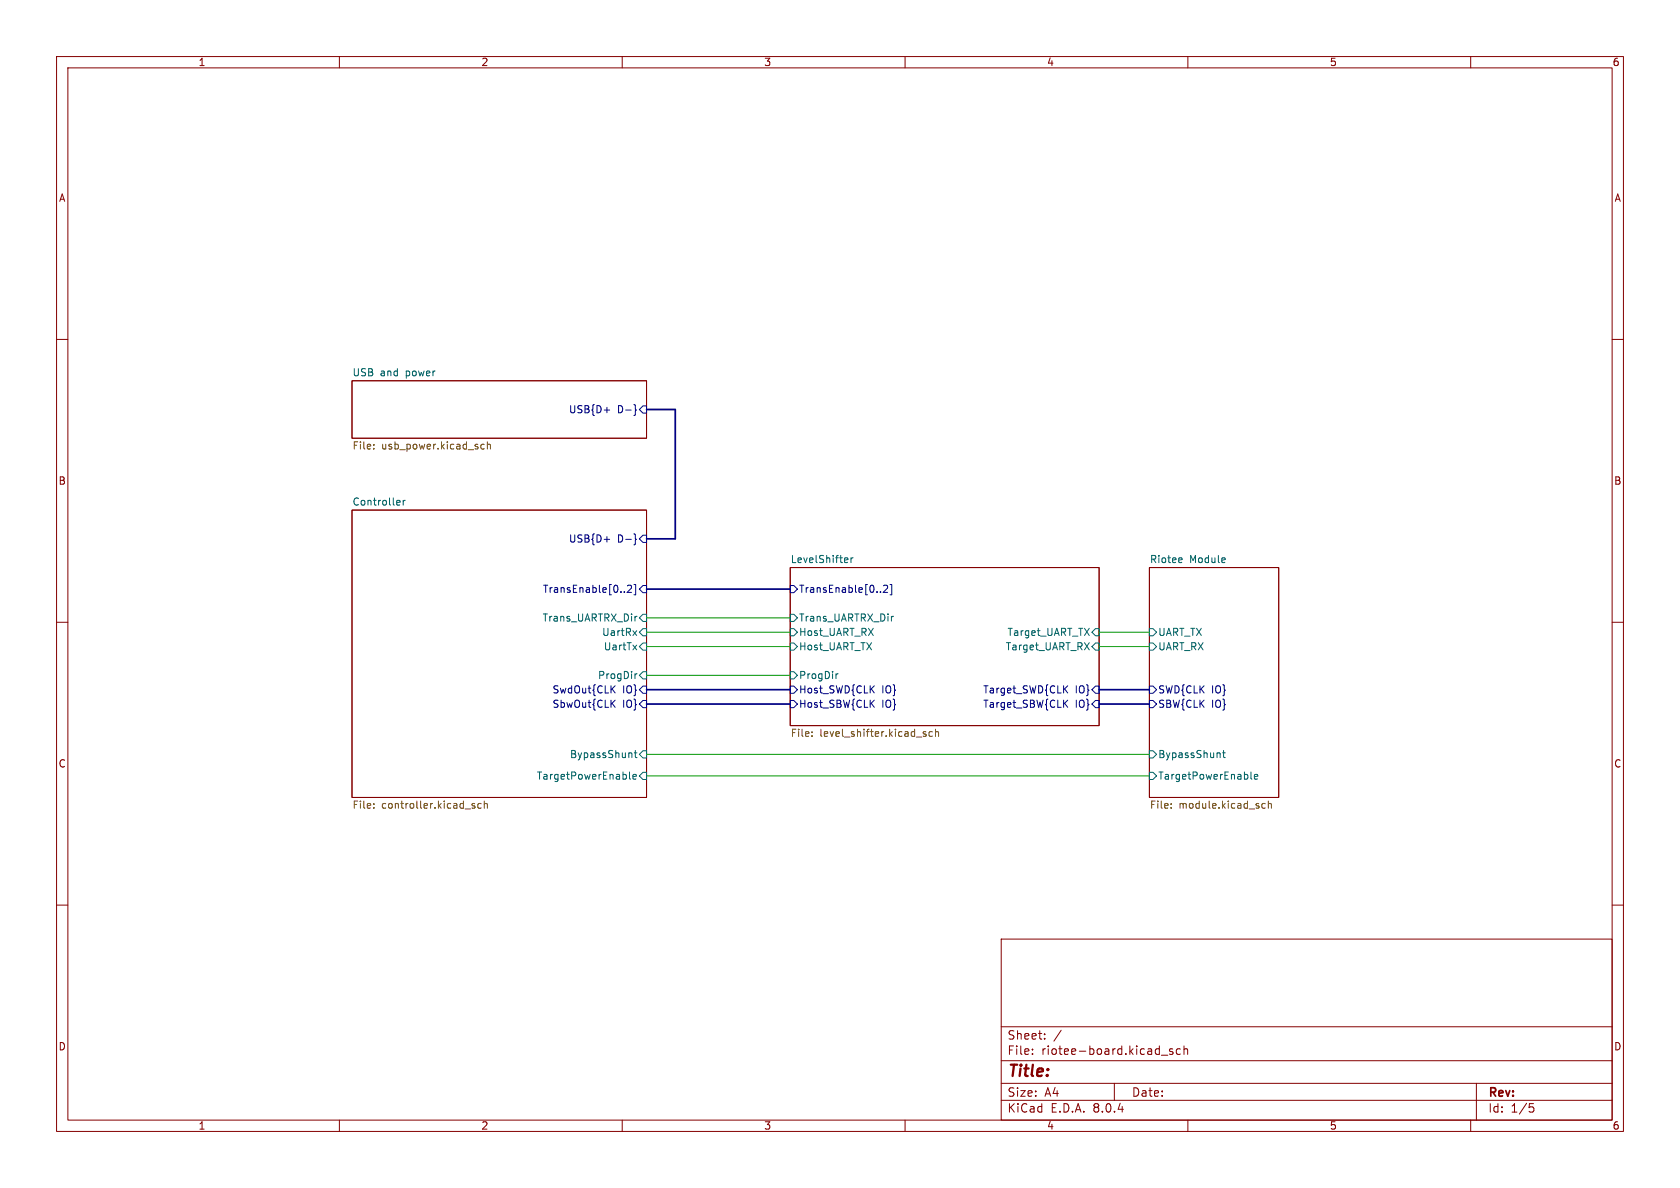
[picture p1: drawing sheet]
<svg xmlns="http://www.w3.org/2000/svg" width="297mm" height="210mm" viewBox="0 0 297 210" stroke-linecap="round" stroke-linejoin="round" font-family="sans-serif">
<g fill="none" stroke="#840000" stroke-width=".18">
<path d="M10 10h277v190h-277zM12 12h273v186h-273zM60 10v2M110 10v2M160 10v2M210 10v2M260 10v2M10 60h2M285 60h2M62.2 67.3h52.1v10.2h-52.1zM62.2 90.2h52.1v50.8h-52.1zM10 110h2"/>
<path d="M139.7 100.3h54.6v28h-54.6zM203.2 100.3h22.9v40.7h-22.9zM285 110h2M10 160h2M285 160h2M177 166h108v32h-108zM60 198v2M110 198v2M160 198v2M177 194.5h108M177 191.5h108M177 187.5h108"/>
<path d="M177 181.5h108M182.5 186.3v.1M182.5 185.5v.1M184.7 183.6v.1M184.7 182.8v.1M187.6 182.1l-1.3 2M197 191.5v3M205.3 186.5h1.2M207.3 185.5l-.3-.1-.3 .2 .1 .2 .5 .2v.3h-.6M208.7 185.5l-.5-.1-.2 .3v.4l.1 .2h.6M209.3 185.5l.2-.1 .4 .1 .1 .9M209.3 184.9v1.5"/>
<path d="M210 198v2M260 198v2M261 191.5v6.5M270.4 195.1h.7M270.5 195.7h.4l.3 .3-.2 .5-.5 .1"/>
</g>
<g fill="none" stroke="#006464" stroke-width=".18">
<path d="M70.3 88.4l.4 .1v.3l-.6 .1M70.7 89.2l-.4 .1M71.3 88.4v.9M71.6 88.4l-.3 .3M149.5 98.6l.3 .1 .1 .2-.6 .1M149.8 99.4l-.3 .1M150.4 98.6v.9M150.8 98.6l-.4 .3M208.8 98.6l.2 .3-.6 .1M208.9 99.4l-.1 .1M111.9 111.5l.7 .8M111.9 114l.7 .9"/>
<path d="M112.3 119.1v.9M112.6 111.5l-.7 .8M112.6 114l-.7 .9M112.6 109h-.2M112.6 119.1l-.3 .3M113.7 111.1h.6v1.3h-.6l-.7-.6zM113.7 113.7h.6v1.2h-.6l-.7-.6zM113.7 108.6h.6v1.3h-.6l-.7-.7zM113.7 118.7h.6v1.3h-.6l-.7-.6zM139.7 111.1h.6l.7 .7-.7 .6h-.6zM139.7 113.7h.6l.7 .6-.7 .6h-.6zM139.7 118.7h.6l.7 .7-.7 .6h-.6z"/>
<path d="M139.7 108.6h.6l.7 .6-.7 .7h-.6zM147.8 119.1v.9M148.2 119.1l-.4 .3M158 109h-.3M193.7 111.1h.6v1.3h-.6l-.7-.6zM193.7 113.7h.6v1.2h-.6l-.7-.6zM203.2 111.1h.6l.7 .7-.7 .6h-.6zM203.2 113.7h.6l.7 .6-.7 .6h-.6zM111.3 136.5v1.1l.2 .1M111.7 133.1v.8M111.9 137.3l.6-.1-.1-.2-.3-.1-.2 .2 .1 .6h.4M112.1 133.1h.5"/>
<path d="M112.3 132.7v1l.3 .2M113.7 136.5h.6v1.3h-.6l-.7-.6zM113.7 132.7h.6v1.3h-.6l-.7-.6zM203.2 132.7h.6l.7 .7-.7 .6h-.6zM203.2 136.5h.6l.7 .7-.7 .6h-.6zM215.6 133.1l.1 .8M216.1 133.1h.5M216.3 132.7v1l.3 .2M221.1 136.5v1.1l.2 .1M221.8 137.3l.6-.1-.1-.2-.4-.1-.1 .2v.6h.5"/>
</g>
<g fill="none" stroke="#000084" stroke-width=".18">
<path d="M106.8 72.5h1M112.1 71.5l.2 .2v.6l.2 .2-.2 .2v.6l-.2 .2M113.7 71.8h.6v1.2h-.6l-.7-.6zM106.8 95.3h1M112.1 94.4l.2 .2v.6l.2 .1-.2 .2v.6l-.2 .2M113.7 94.6h.6v1.3h-.6l-.7-.6zM110.4 104.6v.1M110.9 103.6l.5-.2 .3 .4-.8 .9h.8M112.1 103.3h.3v1.8h-.3M113.7 103.5h.6v1.3h-.6l-.7-.7zM139.7 103.5h.6l.7 .6-.7 .7h-.6zM155.7 104.6v.1"/>
<path d="M156.2 103.6l.5-.2 .2 .4-.8 .9h.8M157.3 103.3h.3v1.8h-.3M108.2 121.8l.5 .7M108.2 124.3l.5 .7M108.7 121.2l-.7 .8M108.7 123.8l-.7 .7M113.7 121.3h.6v1.3h-.6l-.7-.7zM113.7 123.8h.6v1.3h-.6l-.7-.6zM139.7 121.3h.6l.7 .6-.7 .7h-.6zM139.7 123.8h.6l.7 .7-.7 .6h-.6zM154 121.8l.6 .7M154 124.3l.6 .7"/>
<path d="M154.6 121.2l-.8 .8M154.6 123.8l-.8 .7M188.2 124.3l.6 .7M188.2 121.8l.6 .7M188.8 123.8l-.8 .7M188.8 121.2l-.8 .8M193.7 123.8h.6v1.3h-.6l-.7-.6zM193.7 121.3h.6v1.3h-.6l-.7-.7zM203.2 123.8h.6l.7 .7-.7 .6h-.6zM203.2 121.3h.6l.7 .6-.7 .7h-.6z"/>
</g>
<g fill="none" stroke="#725600" stroke-width=".18">
<path d="M66.1 79.3v.1M66.1 78.6v.1M85.6 78.6l-.3-.1-.3 .3 .1 .5h.5M86.2 78.7l.1-.2 .3 .1 .1 .8M86.2 78.1v1.3M143.5 130.1v.1M143.5 129.4v.1M163.2 129.6l.5 .3-.1 .3-.4-.1M163.7 129.4l-.3-.1-.2 .2M164.8 129.4l-.3-.1-.3 .3 .2 .5h.4M165.4 129.5l.2-.2 .3 .1v.8M165.4 128.9v1.3"/>
<path d="M66.1 142.1v.1M66.1 142.8v.1M83.5 142.4l.5 .2-.1 .2-.3 .1M83.5 142.1h.4M85.1 142.1l-.4-.1-.2 .3 .1 .5h.5M85.6 142.2l.2-.2 .3 .1 .1 .8M85.6 141.6v1.3M207 142.8v.1M207 142.1v.1M223.1 142.6l.2 .3 .4-.1M223.7 142.1l-.4-.1-.2 .3M224.2 142.2l.2-.2 .3 .1 .1 .8"/>
<path d="M224.2 141.6v1.3"/>
</g>
<path d="M114.3 72.4h5.1v22.9h-5.1M114.3 104.1h25.4M114.3 121.9h25.4M114.3 124.5h25.4M194.3 121.9h8.9M194.3 124.5h8.9" fill="none" stroke="#000084" stroke-width=".3"/>
<path d="M114.3 111.8h25.4M114.3 114.3h25.4M114.3 109.2h25.4M114.3 119.4h25.4M194.3 111.8h8.9M194.3 114.3h8.9M114.3 137.2h88.9M114.3 133.4h88.9" fill="none" stroke="#009600" stroke-width=".18"/>
<text font-size="2.8" fill="#840000" x="178" y="190.9">Title:</text>
<g font-size="2.1" fill="#840000">
<text x="178" y="184">Sheet:</text>
<text x="178" y="186.7">File:</text>
<text x="184.1" y="186.7">riotee-board.kicad_sch</text>
<text x="178" y="196.9">KiCad</text>
<text x="178" y="194.1">Size:</text>
<text x="184.7" y="194.1">A4</text>
<text x="185.7" y="196.9">E.D.A.</text>
<text x="193.3" y="196.9">8.0.4</text>
<text x="200" y="194.1">Date:</text>
<text x="263" y="194.3">Rev:</text>
<text x="263" y="196.9">Id:</text>
<text x="267.1" y="196.9">1/5</text>
</g>
<g font-size="1.8" fill="#840000">
<text x="35" y="11.9">1</text>
<text x="85" y="11.9">2</text>
<text x="135" y="11.9">3</text>
<text x="185" y="11.9">4</text>
<text x="235" y="11.9">5</text>
<text x="285" y="11.9">6</text>
<text x="10.3" y="35.9">A</text>
<text x="285.3" y="35.9">A</text>
<text x="10.3" y="85.9">B</text>
<text x="285.3" y="85.9">B</text>
<text x="10.3" y="135.9">C</text>
<text x="285.3" y="135.9">C</text>
<text x="10.3" y="185.9">D</text>
<text x="285.3" y="185.9">D</text>
<text x="35" y="199.9">1</text>
<text x="85" y="199.9">2</text>
<text x="135" y="199.9">3</text>
<text x="185" y="199.9">4</text>
<text x="235" y="199.9">5</text>
<text x="285" y="199.9">6</text>
</g>
<g font-size="1.8" fill="#006464">
<text x="62.2" y="66.6">USB</text>
<text x="67.2" y="66.6">and</text>
<text x="71.8" y="66.6">power</text>
<text x="62.2" y="89.5">Controller</text>
<text x="139.7" y="99.6">LevelShifter</text>
<text x="203.2" y="99.6">Riotee</text>
<text x="210.3" y="99.6">Module</text>
<text x="95.8" y="110.1">Trans_UARTRX_Dir</text>
<text x="106.3" y="112.6">UartRx</text>
<text x="141.2" y="112.6">Host_UART_RX</text>
<text x="141.2" y="110.1">Trans_UARTRX_Dir</text>
<text x="178" y="112.6">Target_UART_TX</text>
<text x="204.7" y="112.6">UART_TX</text>
<text x="106.6" y="115.2">UartTx</text>
<text x="141.2" y="115.2">Host_UART_TX</text>
<text x="177.7" y="115.2">Target_UART_RX</text>
<text x="204.7" y="115.2">UART_RX</text>
<text x="105.6" y="120.2">ProgDir</text>
<text x="141.2" y="120.2">ProgDir</text>
<text x="100.7" y="134.2">BypassShunt</text>
<text x="204.7" y="134.2">BypassShunt</text>
<text x="94.8" y="138">TargetPowerEnable</text>
<text x="204.7" y="138">TargetPowerEnable</text>
</g>
<g font-size="1.8" fill="#000084">
<text x="100.5" y="73.3">USB{D+</text>
<text x="109.2" y="73.3">D-}</text>
<text x="100.5" y="96.1">USB{D+</text>
<text x="109.2" y="96.1">D-}</text>
<text x="95.9" y="105">TransEnable[0..2]</text>
<text x="141.2" y="105">TransEnable[0..2]</text>
<text x="97.6" y="122.8">SwdOut{CLK</text>
<text x="97.6" y="125.3">SbwOut{CLK</text>
<text x="110.1" y="122.8">IO}</text>
<text x="110.1" y="125.3">IO}</text>
<text x="141.2" y="122.8">Host_SWD{CLK</text>
<text x="141.2" y="125.3">Host_SBW{CLK</text>
<text x="155.9" y="122.8">IO}</text>
<text x="155.9" y="125.3">IO}</text>
<text x="173.7" y="125.3">Target_SBW{CLK</text>
<text x="173.7" y="122.8">Target_SWD{CLK</text>
<text x="190.1" y="125.3">IO}</text>
<text x="190.1" y="122.8">IO}</text>
<text x="204.7" y="125.3">SBW{CLK</text>
<text x="204.7" y="122.8">SWD{CLK</text>
<text x="214.2" y="125.3">IO}</text>
<text x="214.2" y="122.8">IO}</text>
</g>
<g font-size="1.8" fill="#725600">
<text x="62.2" y="79.8">File:</text>
<text x="67.5" y="79.8">usb_power.kicad_sch</text>
<text x="139.7" y="130.6">File:</text>
<text x="144.9" y="130.6">level_shifter.kicad_sch</text>
<text x="62.2" y="143.3">File:</text>
<text x="67.5" y="143.3">controller.kicad_sch</text>
<text x="203.2" y="143.3">File:</text>
<text x="208.4" y="143.3">module.kicad_sch</text>
</g>
</svg>
